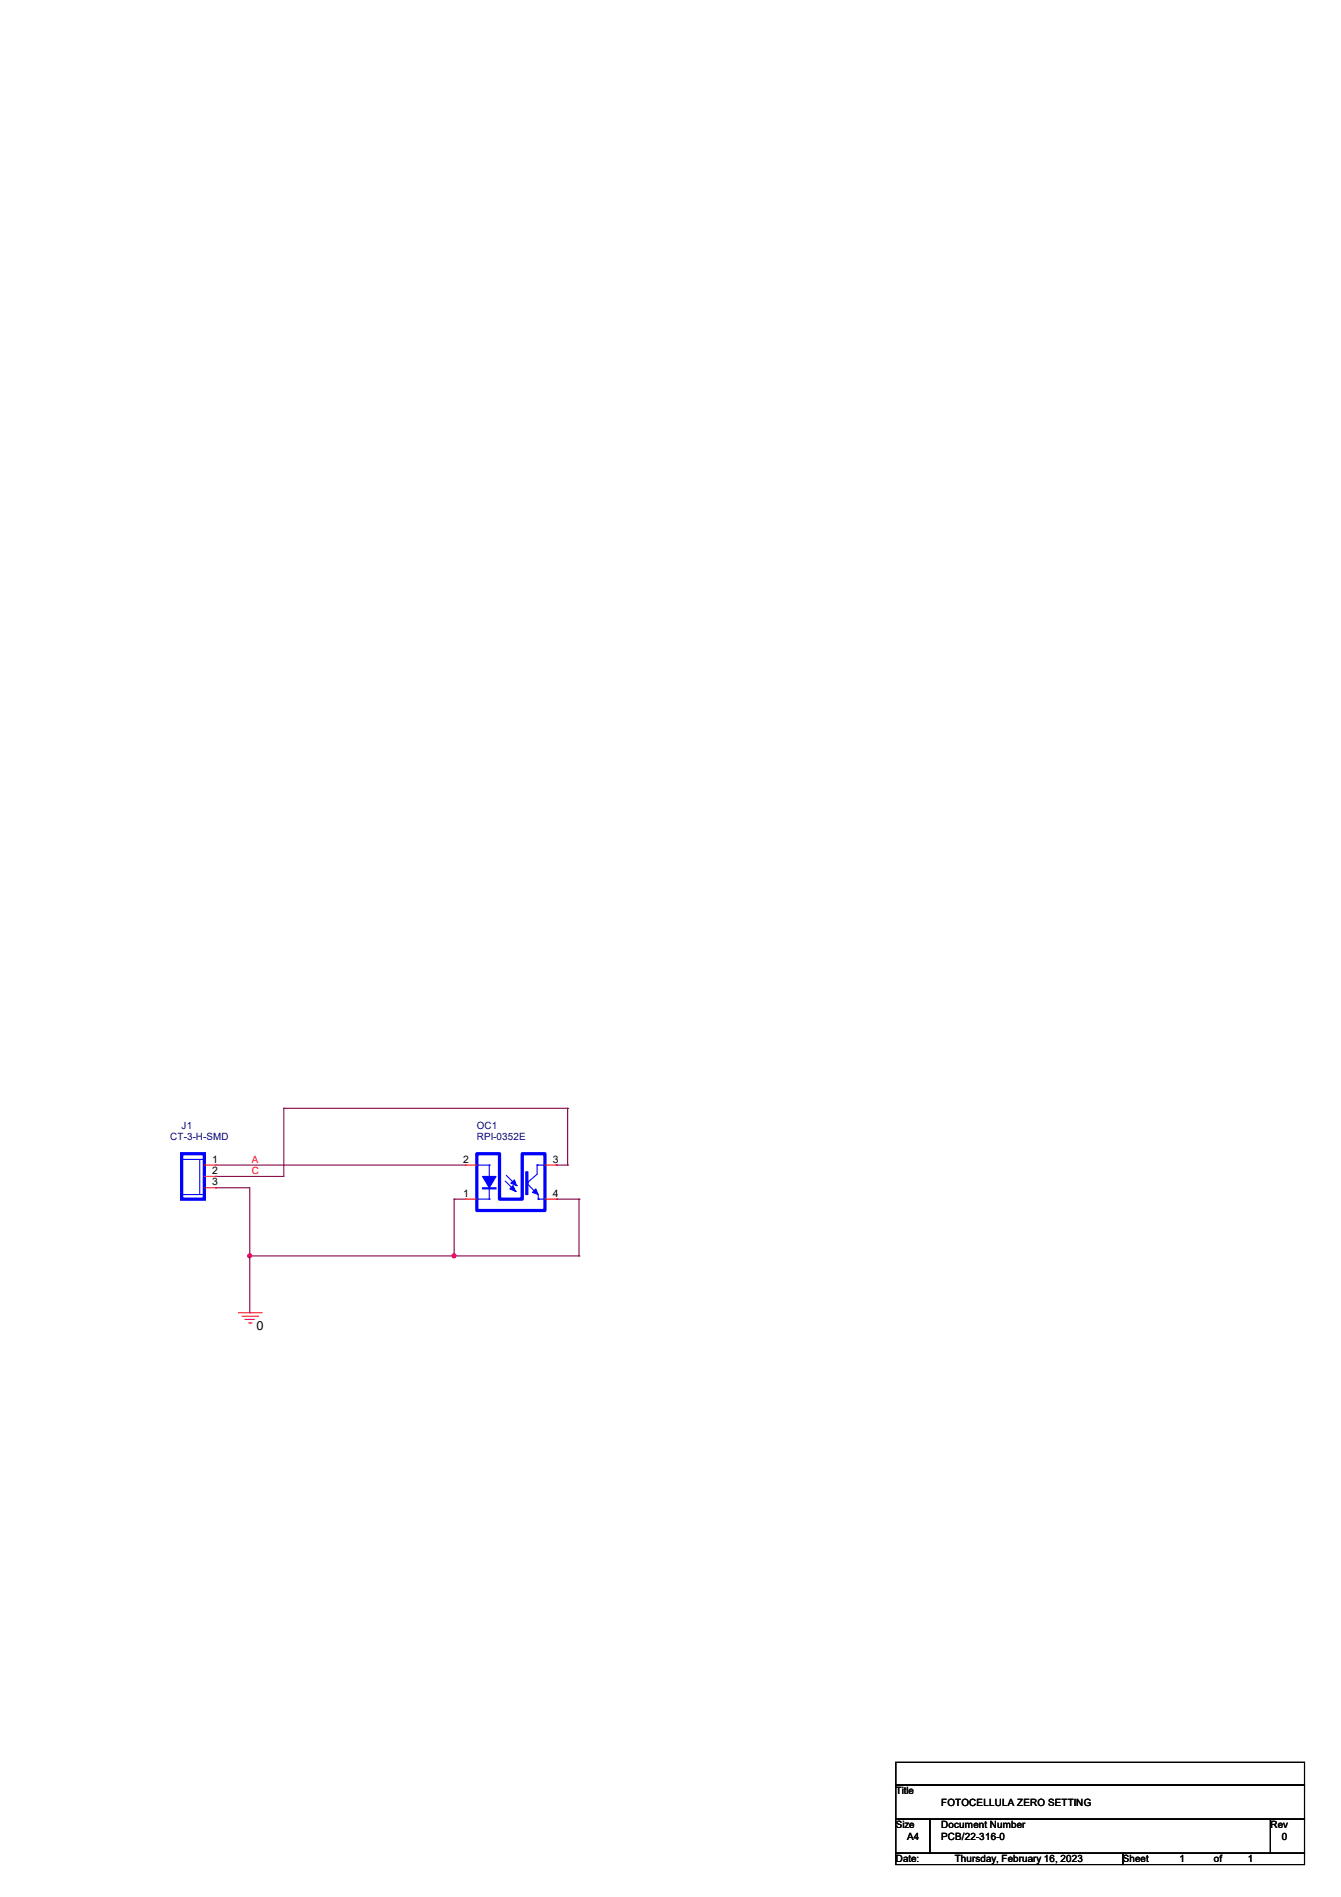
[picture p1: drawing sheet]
<svg xmlns="http://www.w3.org/2000/svg" width="210mm" height="297mm" viewBox="0 0 210 297" stroke-linecap="round" stroke-linejoin="round" font-family="sans-serif">
<g fill="none" stroke="#800040" stroke-width=".17">
<path d="M44.4 173.5h.1M44.4 173.5v10.7h-10.6M44.4 173.5h44.5M88.9 173.5h.1M88.9 173.5v8.9M33.8 186h.1M33.8 184.2h.1M33.8 182.4h39.1M33.8 186h5.3v19.5M39.1 196.6h.1M39.1 196.6h51.6M71.1 187.7h.1"/>
<path d="M71.1 196.6h.1M71.1 187.7h1.8M71.1 187.7v8.9M72.9 182.4h.1M87.1 182.4h.1M87.1 187.7h.1M87.1 182.4h1.8M87.1 187.7h3.6M88.9 182.4h.1M90.7 196.6h.1M90.7 187.7h.1M90.7 187.7v8.9"/>
<path d="M39.1 205.5h.1"/>
</g>
<g fill="#f0f" stroke="#f0f" stroke-width=".17">
<circle cx="39.1" cy="196.6" r=".32"/>
<circle cx="71.1" cy="196.6" r=".32"/>
</g>
<g fill="none" stroke="#f00" stroke-width=".17">
<path d="M32 182.4h1.8M32 184.2h1.8M32 186h1.8M33.8 182.4h.1M33.8 184.2h.1M33.8 186h.1M72.9 182.4h.1M72.9 187.7h.1M72.9 182.4h1.8M72.9 187.7h1.8M85.3 182.4h1.8M85.3 187.7h1.8"/>
<path d="M87.1 187.7h.1M87.1 182.4h.1M37.3 205.5h3.6M37.9 206.1h2.4M38.4 206.6h.1M38.4 206.6h1.4M38.9 207.1h.4M39.3 207.1h.1M40.3 206.1h.1M40.9 205.5h.1"/>
</g>
<path d="M140.3 275.9h64v3.6h-64zM140.3 279.5h64v5.3h-64zM140.3 284.8h5.3v5.4h-5.3zM140.3 290.2h35.6v1.7h-35.6zM145.6 284.8h53.4v5.4h-53.4zM175.9 290.2h28.4v1.7h-28.4zM199 284.8h5.3v5.4h-5.3z" fill="none" stroke="#000" stroke-width=".17"/>
<g fill="none" stroke="#00f" stroke-width=".17">
<path d="M28.4 181.5h.1M28.4 187h.1M28.4 181.5h3.6M28.4 187h3.6M31.3 187h.1M31.3 181.5v5.5M74.7 187.7h.1M74.7 182.4h1.9M74.7 187.7h1.9M76.6 182.4h.1M76.6 184.2h.1M76.6 187.7h.1"/>
<path d="M76.6 182.4v1.8M76.6 186v1.7M79.1 184.9l1.6 1.6M79.3 184l1.6 1.6M80.7 186.5h.1M80.9 185.6h.1M82.5 185.3h.1M82.5 185.3l1.2 1.2M82.7 185.1h.1M84.1 182.4h.1M84.1 182.4h1.2M84.1 182.4v1.5l-1.4 1.2"/>
<path d="M84.3 187.7h.1M84.3 187.7h1M84.3 187v.7"/>
</g>
<g fill="#00f" stroke="#00f" stroke-width=".17">
<path d="M80.3 185.6l.4 .9-.9-.4z"/>
<path d="M80 185.3l.6-.6 .3 .9z"/>
<path d="M75.6 184.2h2.1l-1.1 1.8z"/>
<path d="M83.9 186.1l.4 .9-.9-.3z"/>
<path d="M82.3 183.5h.4v3.5h-.4z" fill-rule="evenodd"/>
<path d="M75.6 186h2.1v.1h-2.1z" fill-rule="evenodd"/>
</g>
<path d="M28.4 180.6h3.6v7.1h-3.6zM74.7 180.6h3.5v7.1h3.6v-7.1h3.5v8.9h-10.6z" fill="none" stroke="#00f" stroke-width=".51"/>
<text font-size="1.9" x="40.2" y="208.2">0</text>
<g font-size="1.6" fill="#000080">
<text x="26.7" y="178.5">CT-3-H-SMD</text>
<text x="28.4" y="176.7">J1</text>
<text x="74.7" y="176.7">OC1</text>
<text x="74.7" y="178.5">RPI-0352E</text>
</g>
<g font-size="1.6">
<text x="33.2" y="182">1</text>
<text x="33.2" y="183.8">2</text>
<text x="33.2" y="185.6">3</text>
<text x="72.6" y="182">2</text>
<text x="86.6" y="182">3</text>
<text x="72.6" y="187.4">1</text>
<text x="86.6" y="187.4">4</text>
<text x="140.3" y="280.9">Title</text>
<text x="140.3" y="286.3">Size</text>
<text x="147.4" y="286.3">Document Number</text>
<text x="147.4" y="282.7">FOTOCELLULA ZERO SETTING</text>
<text x="199" y="286.3">Rev</text>
<text x="140.3" y="291.6">Date:</text>
<text x="142.1" y="288">A4</text>
<text x="147.4" y="288">PCB/22-316-0</text>
<text x="149.5" y="291.6">Thursday, February 16, 2023</text>
<text x="175.8" y="291.6">Sheet</text>
<text x="184.7" y="291.6">1</text>
<text x="190.1" y="291.6">of</text>
<text x="195.4" y="291.6">1</text>
<text x="200.7" y="288">0</text>
</g>
<g font-size="1.6" fill="#f00">
<text x="39.5" y="182.1">A</text>
<text x="39.5" y="183.8">C</text>
</g>
</svg>
